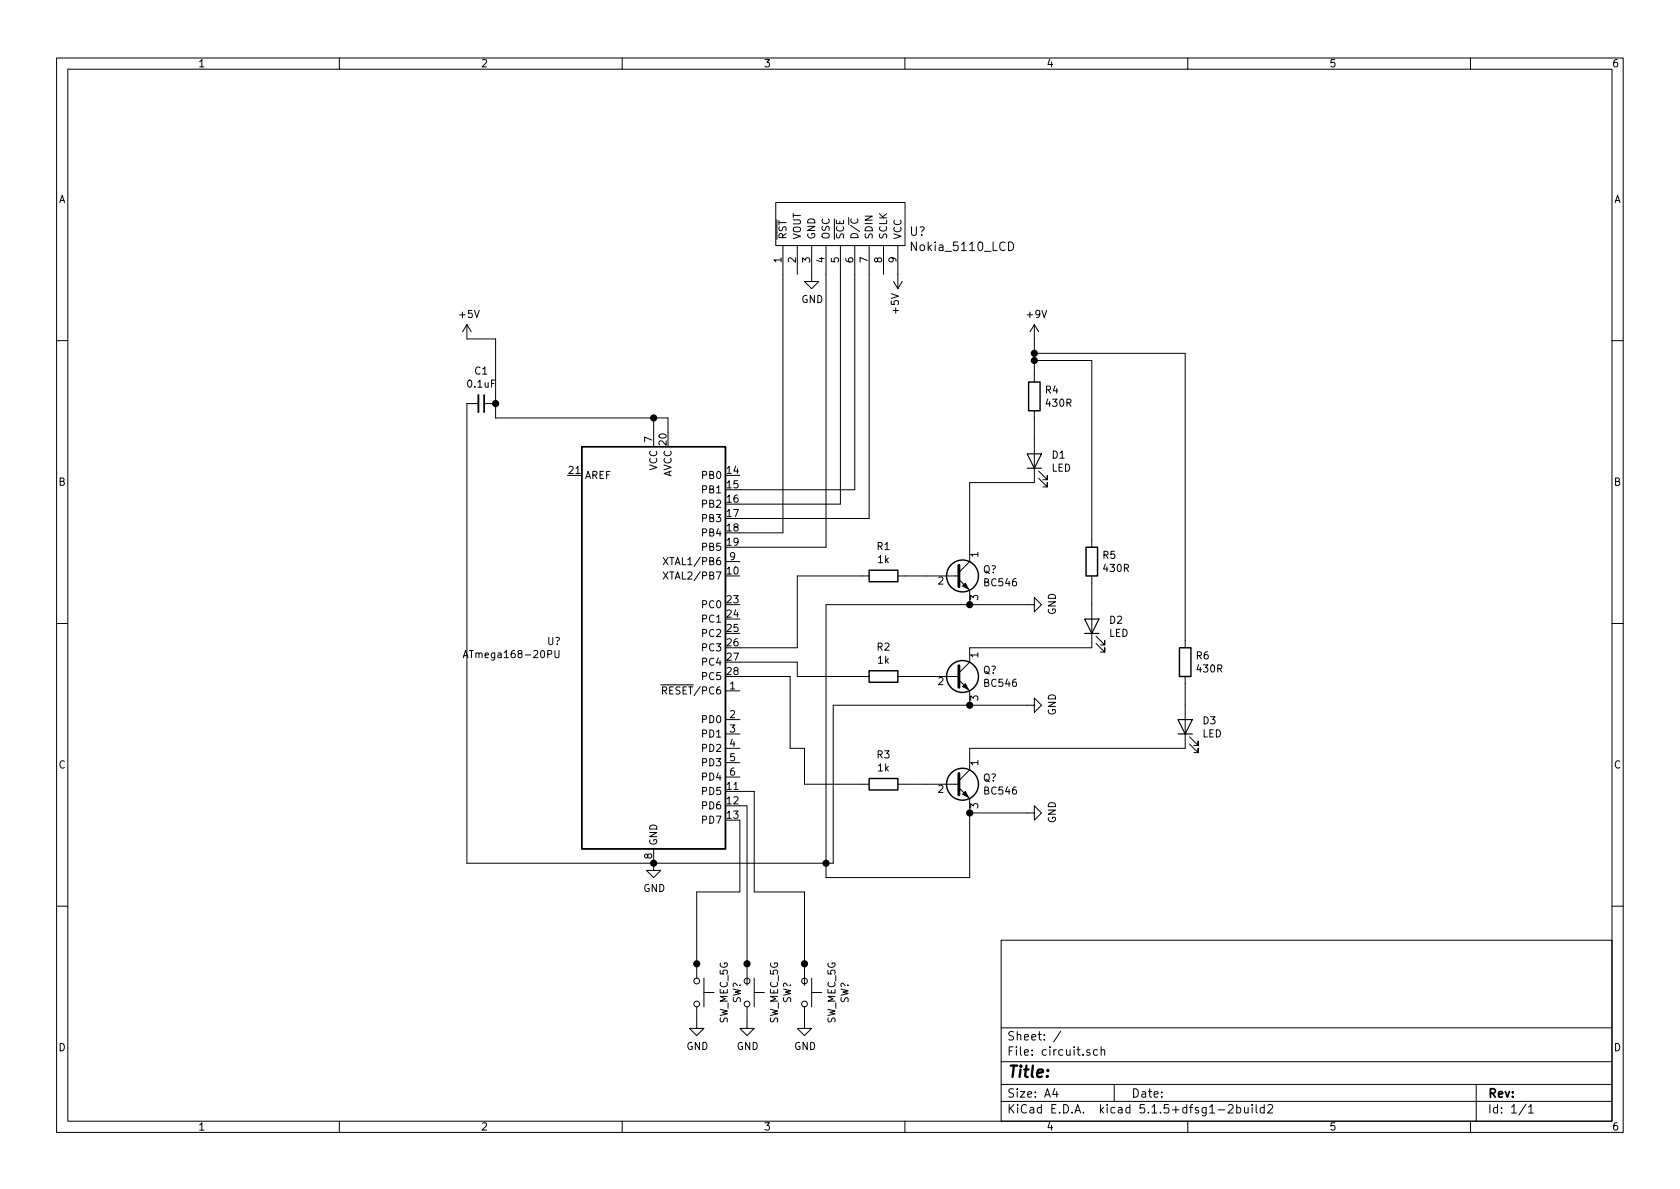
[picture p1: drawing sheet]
<svg xmlns="http://www.w3.org/2000/svg" width="297mm" height="210mm" viewBox="0 0 297 210" stroke-linecap="round" stroke-linejoin="round" font-family="sans-serif">
<g fill="none" stroke="#000" stroke-width=".18">
<path d="M10 10.3h277v189.9h-277zM12 12.2h273v186.1h-273zM60 10.3v1.9M110 10.3v1.9M160 10.3v1.9M210 10.3v1.9M260 10.3v1.9M137.2 35.8h22.8v7.6h-22.8zM150.1 38.4v1.3M150.5 38.7a.6 .6 0 0 0 .5 .8 .6 .6 0 0 0 .7-.6l-.1-.2M82.5 57.4l-.7 1.3M82.5 57.4v2.5h5.1v14h30.5v2.5"/>
<path d="M82.5 57.4l.8 1.3M138.4 43.4v50.8h-7.6M141 43.4v5.1M143.5 43.4v6.4h1.3l-1.3 1.2-1.3-1.2h1.3M146 43.4v53.4h-15.2M148.6 43.4v45.7h-17.8M151.1 43.4v43.2h-20.3M153.7 43.4v48.3h-22.9M156.2 43.4v5.1M158 49.8l.7 1.2M158.7 43.4v7.6M159.5 49.8l-.8 1.2"/>
<path d="M178.3 42.8a.77 .77 0 0 1 .9 .8 .77 .77 0 0 1-.9 .7zM182.9 57.4l-.8 1.3M182.9 57.4v10.2M182.9 57.4l.7 1.3M10 60.2h2M84.6 71.4h-2.1v81.2h64.8v-27.9h35.6v-1.3l1.2 1.3-1.2 1.3v-1.3M85.6 71.4h2M115.6 73.9v5.1M182.9 72.6v12.7h-11.5v14l-1.9 1.9M182.9 63.7h10.1v33.1M182.9 62.5h26.6v52M285 60.2h2"/>
<path d="M117.3 98.6l.8 1.3M118.1 98.6l-.8 1.3M128.3 99.3h2.5M183.6 84.6l1.6 1.5v-.8v.8h-.8M183.6 83.3l1.6 1.5v-.7v.7h-.8M10 110.3h2M81.9 116.3l.4-1.3 .5 1.3M82 115.9h.6M98.1 115v1.1l.2 .2h.4l.1-.2v-1.1M117.3 101.1l.8 1.3M118.1 101.1l-.8 1.3M130.8 119.6h8.9v12.7h2.5v6.4h11.5"/>
<path d="M130.8 117.1h10.2v2.5h12.7M153.7 101.8h-12.7v12.7h-10.2M158.7 101.8h10.8M158.7 119.6h10.8M169.5 102.5l1.9 1.9v2.5M182.9 106.9v1.3l1.2-1.3-1.2-1.2v1.2h-36.9v48.3h25.4v-14l-1.9-1.9M193 101.8v12.7h-21.6v2.6l-1.9 1.9M193.8 113.8l1.5 1.5v-.8v.8h-.7M193.8 112.5l1.5 1.5v-.7v.7h-.7M209.5 119.6v12.7h-38.1v3.8l-1.9 1.9M285 110.3h2M116.8 121.1h1.3"/>
<path d="M117.1 122.1h.7l.1-.2-.1-.3-.2-.1h-.5v1.2M117.4 122.1l.5 .6M128.3 122.2h2.5M128.3 127.2h2.5M128.3 129.8h2.5M128.3 132.3h2.5M128.3 134.9h2.5M128.3 137.4h2.5M130.8 139.9h2.5v17.8h8.9v16.5M158.7 138.7h10.8M169.5 120.3l1.9 1.9v2.5M210.3 131.6l1.5 1.5v-.8v.8h-.7"/>
<path d="M210.3 130.3l1.5 1.5v-.7v.7h-.7M115.6 150.1v3.8h1.2l-1.2 1.3-1.3-1.3h1.3M130.8 145v12.7h-7.6v15.3M130.8 142.5h1.3v31.7M171.4 143.8h11.5v-1.3l1.2 1.3-1.2 1.2v-1.2M10 160.2h2M123.2 178v3.9h1.3l-1.3 1.2-1.3-1.2h1.3M124.5 175.5h1.7M124.5 173v5M132.1 178v3.9h1.2l-1.2 1.2-1.3-1.2h1.3M133.3 175.5h1.8M133.3 173v5"/>
<path d="M142.2 178v3.9h1.3l-1.3 1.2-1.2-1.2h1.2M143.5 175.5h1.8M143.5 173v5M177 166.3h108v32h-108zM285 160.2h2M60 198.3v1.9M110 198.3v1.9M160 198.3v1.9M177 194.8h108M177 191.8h108M177 187.8h108M177 181.8h108"/>
<path d="M186.5 192.5l-.4 1h1M186.8 193v1M187.6 182.3l-1.3 2M192.7 185.7l-.4-.1-.2 .2 .1 .2 .5 .2v.3h-.6M194.1 185.7l-.5-.1-.3 .3 .2 .6h.6M194.7 185.7l.2-.1 .4 .1v.9M194.7 185.1v1.5M197 191.8v3M210 198.3v1.9M215.4 196.3h1.1M217.2 195.5l.2-.2h.4l.2 .5-.9 1h.9M218.7 195.9l.4-.1 .3 .3-.1 .6h-.6"/>
<path d="M218.7 195.3v1.5M220 195.8l.1 .9 .3 .1 .3-.1M220.7 195.8v1M221.4 195.3v.2M221.4 195.8v1M222.1 195.3v1.3l.2 .2M223.5 195.9l-.4-.1-.3 .3 .1 .6 .2 .1 .4-.1M223.5 195.3v1.5M224.2 195.5l.2-.2h.3l.3 .5-.9 1h.9M260 198.3v1.9M261 191.8v6.5M269.8 195.2l-1.2 2"/>
<path d="M270.3 195.8l.4-.5v1.5M270.3 196.8h.8"/>
<circle cx="123.2" cy="177.5" r=".51"/>
<circle cx="123.2" cy="173.5" r=".51"/>
<circle cx="132.1" cy="173.5" r=".51"/>
<circle cx="132.1" cy="177.5" r=".51"/>
<circle cx="142.2" cy="177.5" r=".51"/>
<circle cx="142.2" cy="173.5" r=".51"/>
</g>
<g fill="none" stroke="#000" stroke-width=".25">
<path d="M102.9 79h25.4v71.1h-25.4zM181.9 67.6h2v5h-2zM192 96.8h2.1v5h-2.1zM153.7 100.8h5v2.1h-5zM153.7 118.6h5v2h-5zM208.5 114.5h2.1v5.1h-2.1zM153.7 137.7h5v2h-5z"/>
<circle cx="170.2" cy="101.8" r="2.82"/>
<circle cx="170.2" cy="119.6" r="2.82"/>
<circle cx="170.2" cy="138.7" r="2.82"/>
</g>
<path d="M169.5 99.9v3.9M169.5 117.7v3.8M169.5 136.8v3.8" fill="none" stroke="#000" stroke-width=".51"/>
<path d="M170.7 103.1l.5 1-1-.5zM170.2 121.4l.5-.5 .5 1zM170.7 139.9l.5 1.1-1-.5z" fill="#000" stroke="#000" stroke-width=".18"/>
<path d="M181.6 80.3h2.5l-1.2 2.5zM181.6 82.8h2.5M191.8 109.5h2.5l-1.3 2.5zM191.8 112h2.5M208.3 127.2h2.5l-1.3 2.6zM208.3 129.8h2.5" fill="none" stroke="#000" stroke-width=".2"/>
<path d="M84.6 69.8v3.1" fill="none" stroke="#000" stroke-width=".33"/>
<path d="M85.6 69.8v3.1" fill="none" stroke="#000" stroke-width=".3"/>
<g fill="#000" stroke="#000" stroke-width=".25">
<circle cx="87.6" cy="71.4" r=".51"/>
<circle cx="115.6" cy="73.9" r=".51"/>
<circle cx="182.9" cy="63.7" r=".51"/>
<circle cx="182.9" cy="62.5" r=".51"/>
<circle cx="171.5" cy="106.9" r=".51"/>
<circle cx="171.5" cy="124.7" r=".51"/>
<circle cx="115.6" cy="152.6" r=".51"/>
<circle cx="146.1" cy="152.6" r=".51"/>
<circle cx="171.5" cy="143.8" r=".51"/>
<circle cx="123.2" cy="170.4" r=".51"/>
<circle cx="132.1" cy="170.4" r=".51"/>
<circle cx="142.2" cy="170.4" r=".51"/>
</g>
<text font-size="2.8" x="178" y="190.5">Title:</text>
<g font-size="2.1">
<text x="160.9" y="41.7">U?</text>
<text x="161.5" y="44.4">Nokia_5110_LCD</text>
<text x="178" y="184">Sheet: /</text>
<text x="178" y="186.7">File: circuit.sch</text>
<text x="178" y="196.9">KiCad E.D.A. kicad 5.1.5+dfsg1-2build2</text>
<text x="178" y="194.1">Size: A4</text>
<text x="200" y="194.1">Date:</text>
<text x="263" y="194.1">Rev:</text>
<text x="263" y="196.9">Id: 1/1</text>
</g>
<g font-size="1.8">
<text x="35" y="11.9">1</text>
<text x="85" y="11.9">2</text>
<text x="135" y="11.9">3</text>
<text x="185" y="11.9">4</text>
<text x="235" y="11.9">5</text>
<text x="285" y="11.9">6</text>
<text x="10.4" y="35.9">A</text>
<text x="285.4" y="35.9">A</text>
<text x="138.2" y="46.5" transform="rotate(-90 138.2 46.5)">1</text>
<text x="139.1" y="42.4" transform="rotate(-90 139.1 42.4)">RST</text>
<text x="140.7" y="46.5" transform="rotate(-90 140.7 46.5)">2</text>
<text x="141.6" y="42.4" transform="rotate(-90 141.6 42.4)">VOUT</text>
<text x="143.3" y="46.5" transform="rotate(-90 143.3 46.5)">3</text>
<text x="144.1" y="42.4" transform="rotate(-90 144.1 42.4)">GND</text>
<text x="145.8" y="46.5" transform="rotate(-90 145.8 46.5)">4</text>
<text x="146.7" y="42.4" transform="rotate(-90 146.7 42.4)">OSC</text>
<text x="148.3" y="46.5" transform="rotate(-90 148.3 46.5)">5</text>
<text x="149.2" y="42.4" transform="rotate(-90 149.2 42.4)">SCE</text>
<text x="150.9" y="46.5" transform="rotate(-90 150.9 46.5)">6</text>
<text x="151.8" y="42.4" transform="rotate(-90 151.8 42.4)">D/C</text>
<text x="153.4" y="46.5" transform="rotate(-90 153.4 46.5)">7</text>
<text x="154.3" y="42.4" transform="rotate(-90 154.3 42.4)">SDIN</text>
<text x="156" y="46.5" transform="rotate(-90 156 46.5)">8</text>
<text x="156.8" y="42.4" transform="rotate(-90 156.8 42.4)">SCLK</text>
<text x="158.5" y="46.5" transform="rotate(-90 158.5 46.5)">9</text>
<text x="159.4" y="42.4" transform="rotate(-90 159.4 42.4)">VCC</text>
<text x="141.7" y="53.6">GND</text>
<text x="81.3" y="56.2">+5V</text>
<text x="158.9" y="55.4" transform="rotate(-90 158.9 55.4)">+5V</text>
<text x="181.7" y="56.2">+9V</text>
<text x="82.8" y="68.5">0.1uF</text>
<text x="84" y="66.2">C1</text>
<text x="184.9" y="69.6">R4</text>
<text x="185.1" y="71.9">430R</text>
<text x="100.6" y="83.8">21</text>
<text x="115.3" y="78.2" transform="rotate(-90 115.3 78.2)">7</text>
<text x="116.2" y="83.2" transform="rotate(-90 116.2 83.2)">VCC</text>
<text x="117.9" y="78.7" transform="rotate(-90 117.9 78.7)">20</text>
<text x="128.6" y="83.8">14</text>
<text x="185.9" y="83.4">LED</text>
<text x="186.1" y="81.1">D1</text>
<text x="10.4" y="85.9">B</text>
<text x="103.4" y="84.7">AREF</text>
<text x="118.7" y="84.5" transform="rotate(-90 118.7 84.5)">AVCC</text>
<text x="124.3" y="84.7">PB0</text>
<text x="124.3" y="87.2">PB1</text>
<text x="124.3" y="89.8">PB2</text>
<text x="128.6" y="86.4">15</text>
<text x="128.6" y="88.9">16</text>
<text x="285.4" y="85.9">B</text>
<text x="124.3" y="92.3">PB3</text>
<text x="124.3" y="94.9">PB4</text>
<text x="128.6" y="91.4">17</text>
<text x="128.6" y="94">18</text>
<text x="118.2" y="99.9">XTAL1/PB6</text>
<text x="124.3" y="97.4">PB5</text>
<text x="128.6" y="101.6">10</text>
<text x="128.6" y="96.5">19</text>
<text x="129.1" y="99.1">9</text>
<text x="155.1" y="97.3">R1</text>
<text x="155.2" y="99.6">1k</text>
<text x="173" y="98.5" transform="rotate(-90 173 98.5)">1</text>
<text x="173.8" y="101.4">Q?</text>
<text x="195" y="98.8">R5</text>
<text x="195.2" y="101.1">430R</text>
<text x="118.2" y="102.5">XTAL2/PB7</text>
<text x="124.3" y="107.6">PC0</text>
<text x="128.6" y="106.7">23</text>
<text x="165.9" y="103.4">2</text>
<text x="173" y="106.1" transform="rotate(-90 173 106.1)">3</text>
<text x="174.2" y="103.7">BC546</text>
<text x="124.3" y="110.1">PC1</text>
<text x="124.3" y="112.6">PC2</text>
<text x="128.6" y="109.2">24</text>
<text x="128.6" y="111.8">25</text>
<text x="186.7" y="108.8" transform="rotate(-90 186.7 108.8)">GND</text>
<text x="196.1" y="112.6">LED</text>
<text x="196.2" y="110.3">D2</text>
<text x="83" y="116.4">ATmega168-20PU</text>
<text x="96.8" y="114.1">U?</text>
<text x="124.3" y="115.2">PC3</text>
<text x="124.3" y="117.7">PC4</text>
<text x="128.6" y="114.3">26</text>
<text x="128.6" y="116.8">27</text>
<text x="128.6" y="119.4">28</text>
<text x="155.1" y="115.1">R2</text>
<text x="155.2" y="117.4">1k</text>
<text x="173" y="116.3" transform="rotate(-90 173 116.3)">1</text>
<text x="173.8" y="119.1">Q?</text>
<text x="211.5" y="116.6">R6</text>
<text x="211.7" y="118.9">430R</text>
<text x="117.9" y="122.8">RESET/PC6</text>
<text x="124.3" y="120.3">PC5</text>
<text x="129.1" y="121.9">1</text>
<text x="165.9" y="121.2">2</text>
<text x="173" y="123.9" transform="rotate(-90 173 123.9)">3</text>
<text x="174.2" y="121.5">BC546</text>
<text x="124.3" y="127.9">PD0</text>
<text x="124.3" y="130.4">PD1</text>
<text x="129.1" y="127">2</text>
<text x="129.1" y="129.5">3</text>
<text x="186.7" y="126.5" transform="rotate(-90 186.7 126.5)">GND</text>
<text x="212.6" y="130.4">LED</text>
<text x="212.7" y="128.1">D3</text>
<text x="10.4" y="135.9">C</text>
<text x="124.3" y="133">PD2</text>
<text x="124.3" y="135.5">PD3</text>
<text x="129.1" y="132.1">4</text>
<text x="129.1" y="134.6">5</text>
<text x="129.1" y="137.2">6</text>
<text x="155.1" y="134.1">R3</text>
<text x="155.2" y="136.4">1k</text>
<text x="173" y="135.4" transform="rotate(-90 173 135.4)">1</text>
<text x="285.4" y="135.9">C</text>
<text x="124.3" y="140.6">PD5</text>
<text x="124.3" y="143.1">PD6</text>
<text x="124.3" y="138">PD4</text>
<text x="128.6" y="139.7">11</text>
<text x="128.6" y="142.2">12</text>
<text x="165.9" y="140.2">2</text>
<text x="173" y="143" transform="rotate(-90 173 143)">3</text>
<text x="173.8" y="138.2">Q?</text>
<text x="174.2" y="140.5">BC546</text>
<text x="116.2" y="149.6" transform="rotate(-90 116.2 149.6)">GND</text>
<text x="124.3" y="145.7">PD7</text>
<text x="128.6" y="144.8">13</text>
<text x="186.7" y="145.6" transform="rotate(-90 186.7 145.6)">GND</text>
<text x="115.3" y="151.9" transform="rotate(-90 115.3 151.9)">8</text>
<text x="113.7" y="157.7">GND</text>
<text x="131" y="177.5" transform="rotate(-90 131 177.5)">SW?</text>
<text x="139.9" y="177.5" transform="rotate(-90 139.9 177.5)">SW?</text>
<text x="150" y="177.5" transform="rotate(-90 150 177.5)">SW?</text>
<text x="10.4" y="185.9">D</text>
<text x="121.4" y="185.7">GND</text>
<text x="128.7" y="181" transform="rotate(-90 128.7 181)">SW_MEC_5G</text>
<text x="130.3" y="185.7">GND</text>
<text x="137.6" y="181" transform="rotate(-90 137.6 181)">SW_MEC_5G</text>
<text x="140.4" y="185.7">GND</text>
<text x="147.7" y="181" transform="rotate(-90 147.7 181)">SW_MEC_5G</text>
<text x="285.4" y="185.9">D</text>
<text x="35" y="199.9">1</text>
<text x="85" y="199.9">2</text>
<text x="135" y="199.9">3</text>
<text x="185" y="199.9">4</text>
<text x="235" y="199.9">5</text>
<text x="285" y="199.9">6</text>
</g>
</svg>
